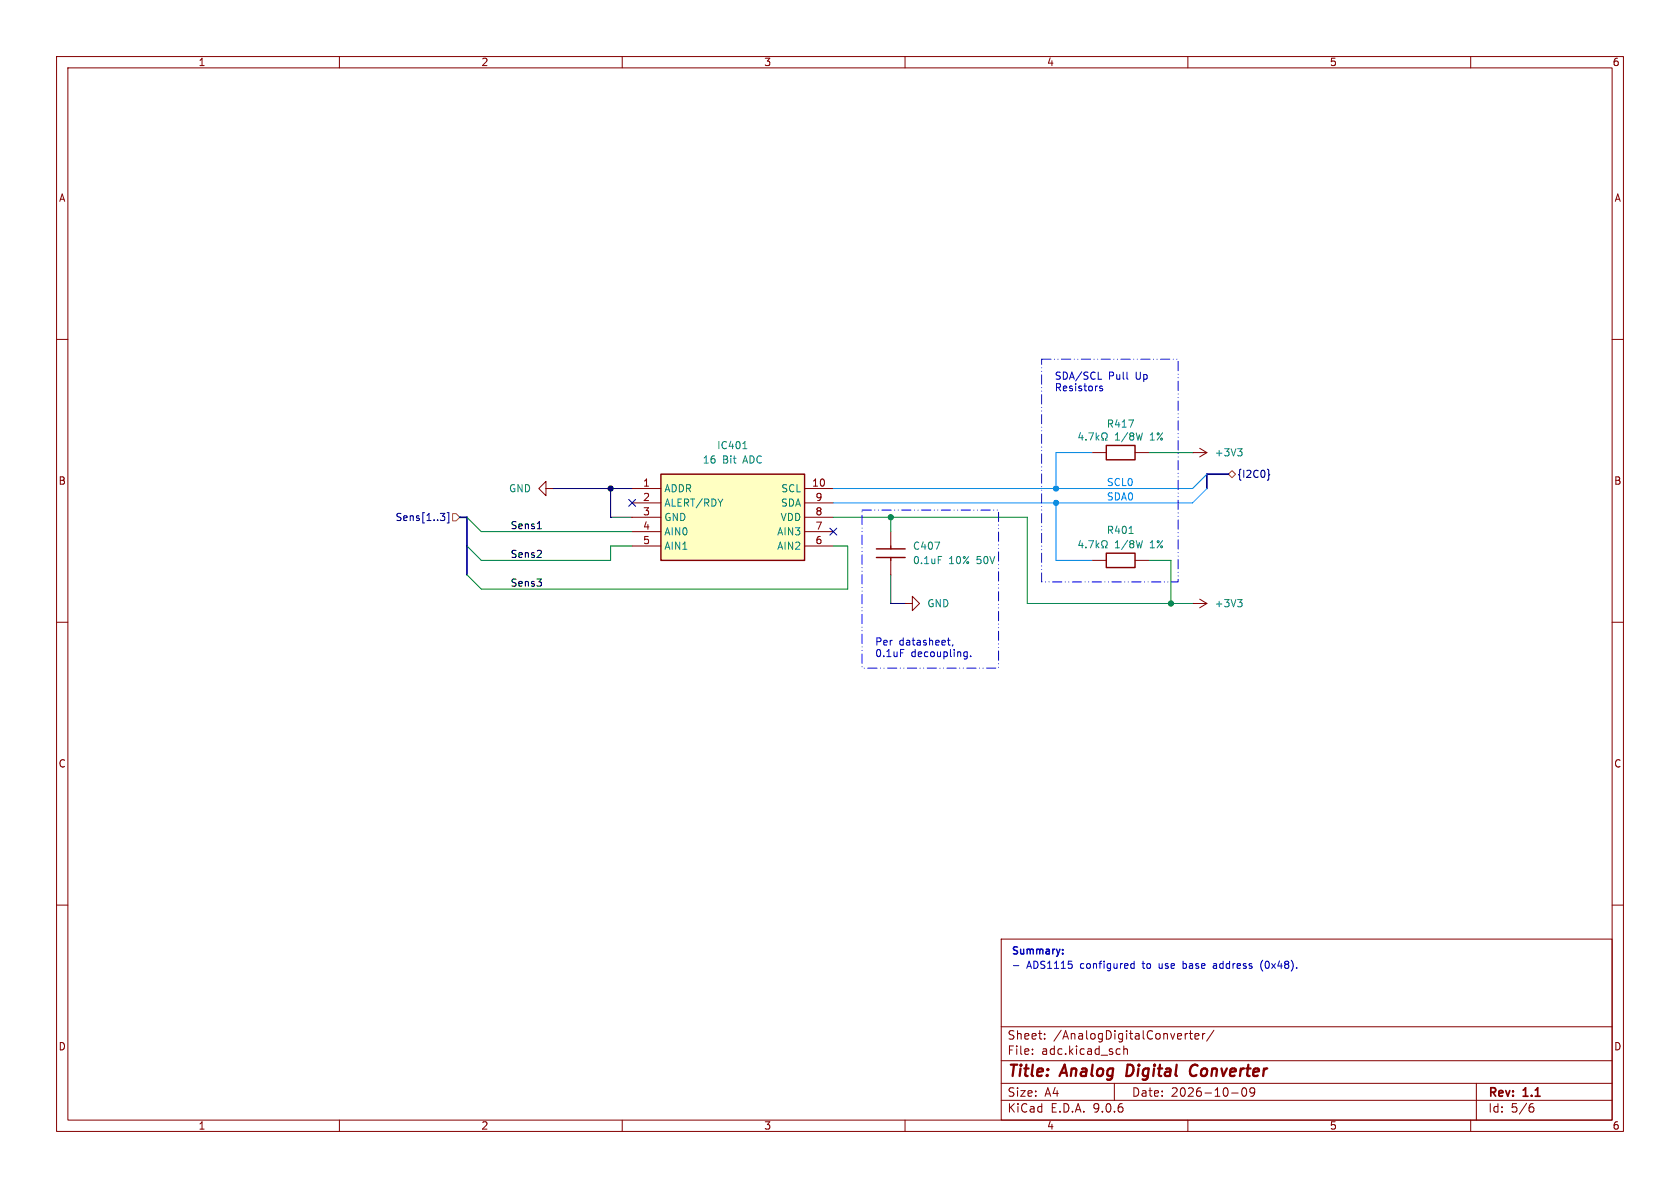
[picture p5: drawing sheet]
(kicad_sch
 (version 20250114)
 (generator "eeschema")
 (generator_version "9.0")
 (paper "A4")
 (title_block
  (title "Analog Digital Converter")
  (date "2026-10-09")
  (rev "1.1"))
 (lib_symbols
  (symbol "0805W8F4701T5E_1"
   (pin_numbers (hide yes))
   (pin_names (hide yes)) (exclude_from_sim no) (in_bom yes) (on_board yes)
   (property "Reference" "R" (at -3.556 7.112 0) (effects (font (size 1.27 1.27)) (justify left top)))
   (property "Value" "4.7kΩ 1/8W 1%" (at -3.556 4.572 0) (effects (font (size 1.27 1.27)) (justify left top)))
   (property "Footprint" "JLCPCB Basic:RESC2013X65N" (at 13.97 -96.19 0) (effects (font (size 1.27 1.27)) (justify left top) (hide yes)))
   (property "Datasheet" "" (at 13.97 -196.19 0) (effects (font (size 1.27 1.27)) (justify left top) (hide yes)))
   (property "Description" "Resistor SMD 4.7kΩ 1/8W 1% 150V" (at 5.08 -3.302 0) (effects (font (size 1.27 1.27)) (hide yes)))
   (property "Height" "0.65" (at 13.97 -396.19 0) (effects (font (size 1.27 1.27)) (justify left top) (hide yes)))
   (property "Mouser Part Number" "303-0805W8F4701T5E" (at 13.97 -496.19 0) (effects (font (size 1.27 1.27)) (justify left top) (hide yes)))
   (property "Mouser Price/Stock" "https://au.mouser.com/ProductDetail/Royalohm/0805W8F4701T5E?qs=e8oIoAS2J1RsbupGwbBZOQ%3D%3D" (at 13.97 -596.19 0) (effects (font (size 1.27 1.27)) (justify left top) (hide yes)))
   (property "Manufacturer" "UNI-ROYAL(Uniroyal Elec)" (at 13.97 -696.19 0) (effects (font (size 1.27 1.27)) (justify left top) (hide yes)))
   (property "Manufacturer Part No" "0805W8F4701T5E" (at 13.97 -796.19 0) (effects (font (size 1.27 1.27)) (justify left top) (hide yes)))
   (property "Package" "0805" (at 5.334 -7.62 0) (effects (font (size 1.27 1.27)) (hide yes)))
   (property "JLCPCB Part #" " C17673" (at 5.334 -5.588 0) (effects (font (size 1.27 1.27)) (hide yes)))
   (property "Part Type" "Basic" (at 5.588 -9.906 0) (effects (font (size 1.27 1.27)) (hide yes)))
   (symbol "0805W8F4701T5E_1_1_1"
    (rectangle (start 2.54 1.27) (end 7.62 -1.27) (stroke (width 0.254) (type solid)) (fill (type none)))
    (pin passive line (at 0 0 0) (length 2.54) (name "1" (effects (font (size 1.27 1.27)))) (number "1" (effects (font (size 1.27 1.27)))))
    (pin passive line (at 10.16 0 180) (length 2.54) (name "2" (effects (font (size 1.27 1.27)))) (number "2" (effects (font (size 1.27 1.27))))))
   (embedded_fonts no))
  (symbol "JLCPCB Basic:0805W8F4701T5E"
   (pin_numbers (hide yes))
   (pin_names (hide yes)) (exclude_from_sim no) (in_bom yes) (on_board yes)
   (property "Reference" "R" (at -3.556 7.112 0) (effects (font (size 1.27 1.27)) (justify left top)))
   (property "Value" "4.7kΩ 1/8W 1%" (at -3.556 4.572 0) (effects (font (size 1.27 1.27)) (justify left top)))
   (property "Footprint" "JLCPCB Basic:RESC2013X65N" (at 13.97 -96.19 0) (effects (font (size 1.27 1.27)) (justify left top) (hide yes)))
   (property "Datasheet" "" (at 13.97 -196.19 0) (effects (font (size 1.27 1.27)) (justify left top) (hide yes)))
   (property "Description" "Resistor SMD 4.7kΩ 1/8W 1% 150V" (at 5.08 -3.302 0) (effects (font (size 1.27 1.27)) (hide yes)))
   (property "Height" "0.65" (at 13.97 -396.19 0) (effects (font (size 1.27 1.27)) (justify left top) (hide yes)))
   (property "Mouser Part Number" "303-0805W8F4701T5E" (at 13.97 -496.19 0) (effects (font (size 1.27 1.27)) (justify left top) (hide yes)))
   (property "Mouser Price/Stock" "https://au.mouser.com/ProductDetail/Royalohm/0805W8F4701T5E?qs=e8oIoAS2J1RsbupGwbBZOQ%3D%3D" (at 13.97 -596.19 0) (effects (font (size 1.27 1.27)) (justify left top) (hide yes)))
   (property "Manufacturer" "UNI-ROYAL(Uniroyal Elec)" (at 13.97 -696.19 0) (effects (font (size 1.27 1.27)) (justify left top) (hide yes)))
   (property "Manufacturer Part No" "0805W8F4701T5E" (at 13.97 -796.19 0) (effects (font (size 1.27 1.27)) (justify left top) (hide yes)))
   (property "Package" "0805" (at 5.334 -7.62 0) (effects (font (size 1.27 1.27)) (hide yes)))
   (property "JLCPCB Part #" " C17673" (at 5.334 -5.588 0) (effects (font (size 1.27 1.27)) (hide yes)))
   (property "Part Type" "Basic" (at 5.588 -9.906 0) (effects (font (size 1.27 1.27)) (hide yes)))
   (symbol "0805W8F4701T5E_1_1"
    (rectangle (start 2.54 1.27) (end 7.62 -1.27) (stroke (width 0.254) (type solid)) (fill (type none)))
    (pin passive line (at 0 0 0) (length 2.54) (name "1" (effects (font (size 1.27 1.27)))) (number "1" (effects (font (size 1.27 1.27)))))
    (pin passive line (at 10.16 0 180) (length 2.54) (name "2" (effects (font (size 1.27 1.27)))) (number "2" (effects (font (size 1.27 1.27))))))
   (embedded_fonts no))
  (symbol "JLCPCB Basic:CC0603KRX7R9BB104"
   (pin_numbers (hide yes))
   (pin_names (hide yes)) (exclude_from_sim no) (in_bom yes) (on_board yes)
   (property "Reference" "C" (at -3.81 7.874 0) (effects (font (size 1.27 1.27)) (justify left top)))
   (property "Value" "0.1uF 10% 50V" (at -3.81 5.334 0) (effects (font (size 1.27 1.27)) (justify left top)))
   (property "Footprint" "JLCPCB Basic:CAPC1608X90N" (at 8.89 -96.19 0) (effects (font (size 1.27 1.27)) (justify left top) (hide yes)))
   (property "Datasheet" "https://componentsearchengine.com/Datasheets/2/CC0603KRX7R9BB104.pdf" (at 8.89 -196.19 0) (effects (font (size 1.27 1.27)) (justify left top) (hide yes)))
   (property "Description" "Capacitor Ceramic, 0.1uF, 50V, 0603, 10%, X7R" (at 3.81 -5.08 0) (effects (font (size 1.27 1.27)) (hide yes)))
   (property "Height" "0.9" (at 8.89 -396.19 0) (effects (font (size 1.27 1.27)) (justify left top) (hide yes)))
   (property "Mouser Part Number" "603-CC603KRX7R9BB104" (at 8.89 -496.19 0) (effects (font (size 1.27 1.27)) (justify left top) (hide yes)))
   (property "Mouser Price/Stock" "https://au.mouser.com/ProductDetail/YAGEO/CC0603KRX7R9BB104?qs=vTakOoo5QyLvVCYM2ge8LQ%3D%3D" (at 8.89 -596.19 0) (effects (font (size 1.27 1.27)) (justify left top) (hide yes)))
   (property "Manufacturer" "YAGEO" (at 8.89 -696.19 0) (effects (font (size 1.27 1.27)) (justify left top) (hide yes)))
   (property "Manufacturer Part No" "CC0603KRX7R9BB104" (at 8.89 -796.19 0) (effects (font (size 1.27 1.27)) (justify left top) (hide yes)))
   (property "JLCPCB Part #" "C14663" (at 3.556 -7.62 0) (effects (font (size 1.27 1.27)) (hide yes)))
   (property "Package" "0603" (at 3.556 -9.906 0) (effects (font (size 1.27 1.27)) (hide yes)))
   (property "Part Type" "Basic" (at 3.81 -12.192 0) (effects (font (size 1.27 1.27)) (hide yes)))
   (symbol "CC0603KRX7R9BB104_1_1"
    (polyline (pts (xy 2.54 0) (xy 3.048 0)) (stroke (width 0.254) (type default)) (fill (type none)))
    (polyline (pts (xy 3.048 2.54) (xy 3.048 -2.54)) (stroke (width 0.254) (type default)) (fill (type none)))
    (polyline (pts (xy 4.572 2.54) (xy 4.572 -2.54)) (stroke (width 0.254) (type default)) (fill (type none)))
    (polyline (pts (xy 4.572 0) (xy 5.08 0)) (stroke (width 0.254) (type default)) (fill (type none)))
    (pin passive line (at 0 0 0) (length 2.54) (name "1" (effects (font (size 1.27 1.27)))) (number "1" (effects (font (size 1.27 1.27)))))
    (pin passive line (at 7.62 0 180) (length 2.54) (name "2" (effects (font (size 1.27 1.27)))) (number "2" (effects (font (size 1.27 1.27))))))
   (embedded_fonts no))
  (symbol "TEXAS INSTRUMENTS ICs:ADS1115IDGST" (exclude_from_sim no) (in_bom yes) (on_board yes)
   (property "Reference" "IC" (at 5.08 7.874 0) (effects (font (size 1.27 1.27)) (justify left top)))
   (property "Value" "16 Bit ADC" (at 5.08 5.334 0) (effects (font (size 1.27 1.27)) (justify left top)))
   (property "Footprint" "TEXAS INSTRUMENTS ADCs:SOP50P490X110-10N" (at 31.75 -94.92 0) (effects (font (size 1.27 1.27)) (justify left top) (hide yes)))
   (property "Datasheet" "https://datasheet.datasheetarchive.com/originals/distributors/Datasheets-SFU2/DSASFU100025989.pdf" (at 31.75 -194.92 0) (effects (font (size 1.27 1.27)) (justify left top) (hide yes)))
   (property "Description" "ADC 16-Bit, 4-Ch" (at 18.288 -16.51 0) (effects (font (size 1.27 1.27)) (hide yes)))
   (property "Height" "1.1" (at 31.75 -394.92 0) (effects (font (size 1.27 1.27)) (justify left top) (hide yes)))
   (property "Mouser Part Number" "595-ADS1115IDGST" (at 31.75 -494.92 0) (effects (font (size 1.27 1.27)) (justify left top) (hide yes)))
   (property "Mouser Price/Stock" "https://www.mouser.co.uk/ProductDetail/Texas-Instruments/ADS1115IDGST?qs=6805eV47HhY3JIwOhQ2zog%3D%3D" (at 31.75 -594.92 0) (effects (font (size 1.27 1.27)) (justify left top) (hide yes)))
   (property "Manufacturer" "Texas Instruments" (at 31.75 -694.92 0) (effects (font (size 1.27 1.27)) (justify left top) (hide yes)))
   (property "Manufacturer Part No" "ADS1115IDGST" (at 31.75 -794.92 0) (effects (font (size 1.27 1.27)) (justify left top) (hide yes)))
   (property "JLCPCB Part #" "C468683" (at 18.288 -21.336 0) (effects (font (size 1.27 1.27)) (hide yes)))
   (property "Package" "VSSOP-10-0.5mm" (at 18.288 -19.05 0) (effects (font (size 1.27 1.27)) (hide yes)))
   (property "Part Type" "Extended" (at 18.542 -23.622 0) (effects (font (size 1.27 1.27)) (hide yes)))
   (symbol "ADS1115IDGST_1_1"
    (rectangle (start 5.08 2.54) (end 30.48 -12.7) (stroke (width 0.254) (type default)) (fill (type background)))
    (pin passive line (at 0 0 0) (length 5.08) (name "ADDR" (effects (font (size 1.27 1.27)))) (number "1" (effects (font (size 1.27 1.27)))))
    (pin passive line (at 0 -2.54 0) (length 5.08) (name "ALERT/RDY" (effects (font (size 1.27 1.27)))) (number "2" (effects (font (size 1.27 1.27)))))
    (pin passive line (at 0 -5.08 0) (length 5.08) (name "GND" (effects (font (size 1.27 1.27)))) (number "3" (effects (font (size 1.27 1.27)))))
    (pin passive line (at 0 -7.62 0) (length 5.08) (name "AIN0" (effects (font (size 1.27 1.27)))) (number "4" (effects (font (size 1.27 1.27)))))
    (pin passive line (at 0 -10.16 0) (length 5.08) (name "AIN1" (effects (font (size 1.27 1.27)))) (number "5" (effects (font (size 1.27 1.27)))))
    (pin passive line (at 35.56 0 180) (length 5.08) (name "SCL" (effects (font (size 1.27 1.27)))) (number "10" (effects (font (size 1.27 1.27)))))
    (pin passive line (at 35.56 -2.54 180) (length 5.08) (name "SDA" (effects (font (size 1.27 1.27)))) (number "9" (effects (font (size 1.27 1.27)))))
    (pin passive line (at 35.56 -5.08 180) (length 5.08) (name "VDD" (effects (font (size 1.27 1.27)))) (number "8" (effects (font (size 1.27 1.27)))))
    (pin passive line (at 35.56 -7.62 180) (length 5.08) (name "AIN3" (effects (font (size 1.27 1.27)))) (number "7" (effects (font (size 1.27 1.27)))))
    (pin passive line (at 35.56 -10.16 180) (length 5.08) (name "AIN2" (effects (font (size 1.27 1.27)))) (number "6" (effects (font (size 1.27 1.27))))))
   (embedded_fonts no))
  (symbol "power:+3V3"
   (power)
   (pin_numbers (hide yes))
   (pin_names
    (offset 0) (hide yes)) (exclude_from_sim no) (in_bom yes) (on_board yes)
   (property "Reference" "#PWR" (at 0 -3.81 0) (effects (font (size 1.27 1.27)) (hide yes)))
   (property "Value" "+3V3" (at 0 3.556 0) (effects (font (size 1.27 1.27))))
   (property "Footprint" "" (at 0 0 0) (effects (font (size 1.27 1.27)) (hide yes)))
   (property "Datasheet" "" (at 0 0 0) (effects (font (size 1.27 1.27)) (hide yes)))
   (property "Description" "Power symbol creates a global label with name \"+3V3\"" (at 0 0 0) (effects (font (size 1.27 1.27)) (hide yes)))
   (symbol "+3V3_0_1"
    (polyline (pts (xy -0.762 1.27) (xy 0 2.54)) (stroke (width 0) (type default)) (fill (type none)))
    (polyline (pts (xy 0 2.54) (xy 0.762 1.27)) (stroke (width 0) (type default)) (fill (type none)))
    (polyline (pts (xy 0 0) (xy 0 2.54)) (stroke (width 0) (type default)) (fill (type none))))
   (symbol "+3V3_1_1"
    (pin power_in line (at 0 0 90) (length 0) (name "~" (effects (font (size 1.27 1.27)))) (number "1" (effects (font (size 1.27 1.27))))))
   (embedded_fonts no))
  (symbol "power:GND"
   (power)
   (pin_numbers (hide yes))
   (pin_names
    (offset 0) (hide yes)) (exclude_from_sim no) (in_bom yes) (on_board yes)
   (property "Reference" "#PWR" (at 0 -6.35 0) (effects (font (size 1.27 1.27)) (hide yes)))
   (property "Value" "GND" (at 0 -3.81 0) (effects (font (size 1.27 1.27))))
   (property "Footprint" "" (at 0 0 0) (effects (font (size 1.27 1.27)) (hide yes)))
   (property "Datasheet" "" (at 0 0 0) (effects (font (size 1.27 1.27)) (hide yes)))
   (property "Description" "Power symbol creates a global label with name \"GND\" , ground" (at 0 0 0) (effects (font (size 1.27 1.27)) (hide yes)))
   (symbol "GND_0_1"
    (polyline (pts (xy 0 0) (xy 0 -1.27) (xy 1.27 -1.27) (xy 0 -2.54) (xy -1.27 -1.27) (xy 0 -1.27)) (stroke (width 0) (type default)) (fill (type none))))
   (symbol "GND_1_1"
    (pin power_in line (at 0 0 270) (length 0) (name "~" (effects (font (size 1.27 1.27)))) (number "1" (effects (font (size 1.27 1.27))))))
   (embedded_fonts no)))
 (text_box "SDA/SCL Pull Up \nResistors"
  (exclude_from_sim no)
  (at 185.42 64.77 0)
  (size 20.32 6.35)
  (margins 0.9525 0.9525 0.9525 0.9525)
  (stroke (width -0.0001) (type solid))
  (fill (type none))
  (effects (font (size 1.27 1.27)) (justify left top)))
 (text_box ""
  (exclude_from_sim no)
  (at 184.15 63.5 0)
  (size 24.13 39.37)
  (margins 0.9525 0.9525 0.9525 0.9525)
  (stroke (width 0.15) (type dash_dot_dot) (color 0 0 255 1))
  (fill (type none))
  (effects (font (size 1.27 1.27)) (justify left top)))
 (text_box "- ADS1115 configured to use base address (0x48)."
  (exclude_from_sim no)
  (at 177.8 168.91 0)
  (size 104.14 11.43)
  (margins 0.9525 0.9525 0.9525 0.9525)
  (stroke (width -0.0001) (type solid))
  (fill (type none))
  (effects (font (size 1.27 1.27)) (justify left top)))
 (text_box "Per datasheet, 0.1uF decoupling."
  (exclude_from_sim no)
  (at 153.67 111.76 0)
  (size 20.32 6.35)
  (margins 0.9525 0.9525 0.9525 0.9525)
  (stroke (width -0.0001) (type solid))
  (fill (type none))
  (effects (font (size 1.27 1.27)) (justify left top)))
 (text_box ""
  (exclude_from_sim no)
  (at 152.4 90.17 0)
  (size 24.13 27.94)
  (margins 0.9525 0.9525 0.9525 0.9525)
  (stroke (width 0.15) (type dash_dot_dot) (color 0 0 255 1))
  (fill (type none))
  (effects (font (size 1.27 1.27)) (justify left top)))
 (text_box "Summary:"
  (exclude_from_sim no)
  (at 177.8 166.37 0)
  (size 20.32 3.81)
  (margins 0.9525 0.9525 0.9525 0.9525)
  (stroke (width -0.0001) (type solid))
  (fill (type none))
  (effects (font (size 1.27 1.27) (thickness 0.254)
    (bold yes)) (justify left top)))
 (junction
  (at 157.48 91.44)
  (diameter 0)
  (color 0 0 0 0))
 (junction
  (at 107.95 86.36)
  (diameter 0)
  (color 0 0 0 0))
 (junction
  (at 186.69 88.9)
  (diameter 0)
  (color 0 0 0 0))
 (junction
  (at 186.69 86.36)
  (diameter 0)
  (color 0 0 0 0))
 (junction
  (at 207.01 106.68)
  (diameter 0)
  (color 0 0 0 0))
 (no_connect
  (at 111.76 88.9))
 (no_connect
  (at 147.32 93.98))
 (bus_entry
  (at 213.36 86.36)
  (size -2.54 2.54)
  (stroke (width 0) (type default)))
 (bus_entry
  (at 82.55 96.52)
  (size 2.54 2.54)
  (stroke (width 0) (type default)))
 (bus_entry
  (at 82.55 91.44)
  (size 2.54 2.54)
  (stroke (width 0) (type default)))
 (bus_entry
  (at 213.36 83.82)
  (size -2.54 2.54)
  (stroke (width 0) (type default)))
 (bus_entry
  (at 82.55 101.6)
  (size 2.54 2.54)
  (stroke (width 0) (type default)))
 (wire
  (pts (xy 85.09 104.14) (xy 149.86 104.14))
  (stroke (width 0) (type default)))
 (wire
  (pts (xy 111.76 91.44) (xy 107.95 91.44))
  (stroke (width 0) (type default)))
 (bus
  (pts (xy 217.17 83.82) (xy 213.36 83.82))
  (stroke (width 0) (type default)))
 (wire
  (pts (xy 207.01 106.68) (xy 207.01 99.06))
  (stroke (width 0) (type default)))
 (wire
  (pts (xy 157.48 91.44) (xy 181.61 91.44))
  (stroke (width 0) (type default)))
 (bus
  (pts (xy 82.55 96.52) (xy 82.55 101.6))
  (stroke (width 0) (type default)))
 (wire
  (pts (xy 186.69 99.06) (xy 186.69 88.9))
  (stroke (width 0) (type default)))
 (wire
  (pts (xy 107.95 91.44) (xy 107.95 86.36))
  (stroke (width 0) (type default)))
 (wire
  (pts (xy 186.69 86.36) (xy 210.82 86.36))
  (stroke (width 0) (type default)))
 (wire
  (pts (xy 147.32 91.44) (xy 157.48 91.44))
  (stroke (width 0) (type default)))
 (wire
  (pts (xy 186.69 88.9) (xy 210.82 88.9))
  (stroke (width 0) (type default)))
 (wire
  (pts (xy 147.32 88.9) (xy 186.69 88.9))
  (stroke (width 0) (type default)))
 (wire
  (pts (xy 97.79 86.36) (xy 107.95 86.36))
  (stroke (width 0) (type default)))
 (bus
  (pts (xy 81.28 91.44) (xy 82.55 91.44))
  (stroke (width 0) (type default)))
 (wire
  (pts (xy 157.48 106.68) (xy 160.02 106.68))
  (stroke (width 0) (type default)))
 (wire
  (pts (xy 107.95 86.36) (xy 111.76 86.36))
  (stroke (width 0) (type default)))
 (wire
  (pts (xy 149.86 104.14) (xy 149.86 96.52))
  (stroke (width 0) (type default)))
 (wire
  (pts (xy 147.32 96.52) (xy 149.86 96.52))
  (stroke (width 0) (type default)))
 (wire
  (pts (xy 193.04 99.06) (xy 186.69 99.06))
  (stroke (width 0) (type default)))
 (wire
  (pts (xy 181.61 106.68) (xy 207.01 106.68))
  (stroke (width 0) (type default)))
 (wire
  (pts (xy 207.01 106.68) (xy 210.82 106.68))
  (stroke (width 0) (type default)))
 (wire
  (pts (xy 107.95 96.52) (xy 107.95 99.06))
  (stroke (width 0) (type default)))
 (wire
  (pts (xy 181.61 91.44) (xy 181.61 106.68))
  (stroke (width 0) (type default)))
 (bus
  (pts (xy 213.36 83.82) (xy 213.36 86.36))
  (stroke (width 0) (type default)))
 (wire
  (pts (xy 157.48 101.6) (xy 157.48 106.68))
  (stroke (width 0) (type default)))
 (wire
  (pts (xy 147.32 86.36) (xy 186.69 86.36))
  (stroke (width 0) (type default)))
 (wire
  (pts (xy 85.09 99.06) (xy 107.95 99.06))
  (stroke (width 0) (type default)))
 (wire
  (pts (xy 111.76 96.52) (xy 107.95 96.52))
  (stroke (width 0) (type default)))
 (wire
  (pts (xy 207.01 99.06) (xy 203.2 99.06))
  (stroke (width 0) (type default)))
 (bus
  (pts (xy 82.55 91.44) (xy 82.55 96.52))
  (stroke (width 0) (type default)))
 (wire
  (pts (xy 85.09 93.98) (xy 111.76 93.98))
  (stroke (width 0) (type default)))
 (wire
  (pts (xy 157.48 91.44) (xy 157.48 93.98))
  (stroke (width 0) (type default)))
 (wire
  (pts (xy 186.69 80.01) (xy 186.69 86.36))
  (stroke (width 0) (type default)))
 (wire
  (pts (xy 210.82 80.01) (xy 203.2 80.01))
  (stroke (width 0) (type default)))
 (wire
  (pts (xy 193.04 80.01) (xy 186.69 80.01))
  (stroke (width 0) (type default)))
 (label "SCL0"
  (at 195.58 86.36 0)
  (effects (font (size 1.27 1.27)) (justify left bottom)))
 (label "SDA0"
  (at 195.58 88.9 0)
  (effects (font (size 1.27 1.27)) (justify left bottom)))
 (label "Sens3"
  (at 90.17 104.14 0)
  (effects (font (size 1.27 1.27)) (justify left bottom)))
 (label "Sens2"
  (at 90.17 99.06 0)
  (effects (font (size 1.27 1.27)) (justify left bottom)))
 (label "Sens1"
  (at 90.17 93.98 0)
  (effects (font (size 1.27 1.27)) (justify left bottom)))
 (hierarchical_label "Sens[1..3]"
  (shape input)
  (at 81.28 91.44 180)
  (effects (font (size 1.27 1.27)) (justify right)))
 (hierarchical_label "{I2C0}"
  (shape bidirectional)
  (at 217.17 83.82 0)
  (effects (font (size 1.27 1.27)) (justify left)))
 (symbol
  (lib_id "power:GND")
  (at 160.02 106.68 90)
  (unit 1)
  (exclude_from_sim no)
  (in_bom yes)
  (on_board yes)
  (dnp no)
  (fields_autoplaced yes)
  (property "Reference" "#PWR0401" (at 166.37 106.68 0) (effects (font (size 1.27 1.27)) (hide yes)))
  (property "Value" "GND" (at 163.83 106.6799 90) (effects (font (size 1.27 1.27)) (justify right)))
  (property "Footprint" "" (at 160.02 106.68 0) (effects (font (size 1.27 1.27)) (hide yes)))
  (property "Datasheet" "" (at 160.02 106.68 0) (effects (font (size 1.27 1.27)) (hide yes)))
  (property "Description" "Power symbol creates a global label with name \"GND\" , ground" (at 160.02 106.68 0) (effects (font (size 1.27 1.27)) (hide yes)))
  (pin "1"))
 (symbol
  (lib_id "JLCPCB Basic:CC0603KRX7R9BB104")
  (at 157.48 101.6 90)
  (unit 1)
  (exclude_from_sim no)
  (in_bom yes)
  (on_board yes)
  (dnp no)
  (fields_autoplaced yes)
  (property "Reference" "C407" (at 161.29 96.5199 90) (effects (font (size 1.27 1.27)) (justify right)))
  (property "Value" "0.1uF 10% 50V" (at 161.29 99.0599 90) (effects (font (size 1.27 1.27)) (justify right)))
  (property "Footprint" "JLCPCB Basic:CAPC1608X90N" (at 253.67 92.71 0) (effects (font (size 1.27 1.27)) (justify left top) (hide yes)))
  (property "Datasheet" "https://componentsearchengine.com/Datasheets/2/CC0603KRX7R9BB104.pdf" (at 353.67 92.71 0) (effects (font (size 1.27 1.27)) (justify left top) (hide yes)))
  (property "Description" "Capacitor Ceramic, 0.1uF, 50V, 0603, 10%, X7R" (at 162.56 97.79 0) (effects (font (size 1.27 1.27)) (hide yes)))
  (property "Height" "0.9" (at 553.67 92.71 0) (effects (font (size 1.27 1.27)) (justify left top) (hide yes)))
  (property "Mouser Part Number" "603-CC603KRX7R9BB104" (at 653.67 92.71 0) (effects (font (size 1.27 1.27)) (justify left top) (hide yes)))
  (property "Mouser Price/Stock" "https://au.mouser.com/ProductDetail/YAGEO/CC0603KRX7R9BB104?qs=vTakOoo5QyLvVCYM2ge8LQ%3D%3D" (at 753.67 92.71 0) (effects (font (size 1.27 1.27)) (justify left top) (hide yes)))
  (property "Manufacturer_Name" "YAGEO" (at 853.67 92.71 0) (effects (font (size 1.27 1.27)) (justify left top) (hide yes)))
  (property "Manufacturer_Part_Number" "CC0603KRX7R9BB104" (at 953.67 92.71 0) (effects (font (size 1.27 1.27)) (justify left top) (hide yes)))
  (property "JLCPCB Part #" "C14663" (at 165.1 98.044 0) (effects (font (size 1.27 1.27)) (hide yes)))
  (property "Package" "0603" (at 167.386 98.044 0) (effects (font (size 1.27 1.27)) (hide yes)))
  (property "Part Type" "Basic" (at 169.672 97.79 0) (effects (font (size 1.27 1.27)) (hide yes)))
  (property "PCB_Hint" "Decoupling, close as possible to ADS1115 VDD" (at 157.48 101.6 90) (effects (font (size 1.27 1.27)) (hide yes)))
  (property "Manufacturer" "YAGEO" (at 853.67 92.71 0) (effects (font (size 1.27 1.27)) (justify left top) (hide yes)))
  (property "Manufacturer Part No" "CC0603KRX7R9BB104" (at 953.67 92.71 0) (effects (font (size 1.27 1.27)) (justify left top) (hide yes)))
  (pin "2")
  (pin "1"))
 (symbol
  (lib_id "TEXAS INSTRUMENTS ICs:ADS1115IDGST")
  (at 111.76 86.36 0)
  (unit 1)
  (exclude_from_sim no)
  (in_bom yes)
  (on_board yes)
  (dnp no)
  (fields_autoplaced yes)
  (property "Reference" "IC401" (at 129.54 78.74 0) (effects (font (size 1.27 1.27))))
  (property "Value" "16 Bit ADC" (at 129.54 81.28 0) (effects (font (size 1.27 1.27))))
  (property "Footprint" "TEXAS INSTRUMENTS ICs:SOP50P490X110-10N" (at 143.51 181.28 0) (effects (font (size 1.27 1.27)) (justify left top) (hide yes)))
  (property "Datasheet" "https://datasheet.datasheetarchive.com/originals/distributors/Datasheets-SFU2/DSASFU100025989.pdf" (at 143.51 281.28 0) (effects (font (size 1.27 1.27)) (justify left top) (hide yes)))
  (property "Description" "ADC 16-Bit, 4-Ch" (at 130.048 102.87 0) (effects (font (size 1.27 1.27)) (hide yes)))
  (property "Height" "1.1" (at 143.51 481.28 0) (effects (font (size 1.27 1.27)) (justify left top) (hide yes)))
  (property "Mouser Part Number" "595-ADS1115IDGST" (at 143.51 581.28 0) (effects (font (size 1.27 1.27)) (justify left top) (hide yes)))
  (property "Mouser Price/Stock" "https://www.mouser.co.uk/ProductDetail/Texas-Instruments/ADS1115IDGST?qs=6805eV47HhY3JIwOhQ2zog%3D%3D" (at 143.51 681.28 0) (effects (font (size 1.27 1.27)) (justify left top) (hide yes)))
  (property "Manufacturer" "Texas Instruments" (at 143.51 781.28 0) (effects (font (size 1.27 1.27)) (justify left top) (hide yes)))
  (property "Manufacturer Part No" "ADS1115IDGST" (at 143.51 881.28 0) (effects (font (size 1.27 1.27)) (justify left top) (hide yes)))
  (property "JLCPCB Part #" "C468683" (at 130.048 107.696 0) (effects (font (size 1.27 1.27)) (hide yes)))
  (property "Package" "VSSOP-10-0.5mm" (at 130.048 105.41 0) (effects (font (size 1.27 1.27)) (hide yes)))
  (property "Part Type" "Extended" (at 130.302 109.982 0) (effects (font (size 1.27 1.27)) (hide yes)))
  (pin "2")
  (pin "6")
  (pin "4")
  (pin "5")
  (pin "10")
  (pin "1")
  (pin "8")
  (pin "7")
  (pin "9")
  (pin "3"))
 (symbol
  (lib_name "0805W8F4701T5E_1")
  (lib_id "JLCPCB Basic:0805W8F4701T5E")
  (at 193.04 80.01 0)
  (unit 1)
  (exclude_from_sim no)
  (in_bom yes)
  (on_board yes)
  (dnp no)
  (property "Reference" "R417" (at 198.12 74.93 0) (effects (font (size 1.27 1.27))))
  (property "Value" "4.7kΩ 1/8W 1%" (at 198.12 77.216 0) (effects (font (size 1.27 1.27))))
  (property "Footprint" "JLCPCB Basic:RESC2013X65N" (at 207.01 176.2 0) (effects (font (size 1.27 1.27)) (justify left top) (hide yes)))
  (property "Datasheet" "" (at 207.01 276.2 0) (effects (font (size 1.27 1.27)) (justify left top) (hide yes)))
  (property "Description" "Resistor SMD 4.7kΩ 1/8W 1% 150V" (at 198.12 83.312 0) (effects (font (size 1.27 1.27)) (hide yes)))
  (property "Height" "0.65" (at 207.01 476.2 0) (effects (font (size 1.27 1.27)) (justify left top) (hide yes)))
  (property "Mouser Part Number" "303-0805W8F4701T5E" (at 207.01 576.2 0) (effects (font (size 1.27 1.27)) (justify left top) (hide yes)))
  (property "Mouser Price/Stock" "https://au.mouser.com/ProductDetail/Royalohm/0805W8F4701T5E?qs=e8oIoAS2J1RsbupGwbBZOQ%3D%3D" (at 207.01 676.2 0) (effects (font (size 1.27 1.27)) (justify left top) (hide yes)))
  (property "Manufacturer_Name" "UNI-ROYAL(Uniroyal Elec)" (at 207.01 776.2 0) (effects (font (size 1.27 1.27)) (justify left top) (hide yes)))
  (property "Manufacturer_Part_Number" "0805W8F4701T5E" (at 207.01 876.2 0) (effects (font (size 1.27 1.27)) (justify left top) (hide yes)))
  (property "Package" "0805" (at 198.374 87.63 0) (effects (font (size 1.27 1.27)) (hide yes)))
  (property "JLCPCB Part #" " C17673" (at 198.374 85.598 0) (effects (font (size 1.27 1.27)) (hide yes)))
  (property "Part Type" "Basic" (at 198.628 89.916 0) (effects (font (size 1.27 1.27)) (hide yes)))
  (property "Manufacturer" "UNI-ROYAL(Uniroyal Elec)" (at 207.01 776.2 0) (effects (font (size 1.27 1.27)) (justify left top) (hide yes)))
  (property "Manufacturer Part No" "0805W8F4701T5E" (at 207.01 876.2 0) (effects (font (size 1.27 1.27)) (justify left top) (hide yes)))
  (pin "1")
  (pin "2"))
 (symbol
  (lib_id "JLCPCB Basic:0805W8F4701T5E")
  (at 193.04 99.06 0)
  (unit 1)
  (exclude_from_sim no)
  (in_bom yes)
  (on_board yes)
  (dnp no)
  (property "Reference" "R401" (at 198.12 93.726 0) (effects (font (size 1.27 1.27))))
  (property "Value" "4.7kΩ 1/8W 1%" (at 198.12 96.266 0) (effects (font (size 1.27 1.27))))
  (property "Footprint" "JLCPCB Basic:RESC2013X65N" (at 207.01 195.25 0) (effects (font (size 1.27 1.27)) (justify left top) (hide yes)))
  (property "Datasheet" "" (at 207.01 295.25 0) (effects (font (size 1.27 1.27)) (justify left top) (hide yes)))
  (property "Description" "Resistor SMD 4.7kΩ 1/8W 1% 150V" (at 198.12 102.362 0) (effects (font (size 1.27 1.27)) (hide yes)))
  (property "Height" "0.65" (at 207.01 495.25 0) (effects (font (size 1.27 1.27)) (justify left top) (hide yes)))
  (property "Mouser Part Number" "303-0805W8F4701T5E" (at 207.01 595.25 0) (effects (font (size 1.27 1.27)) (justify left top) (hide yes)))
  (property "Mouser Price/Stock" "https://au.mouser.com/ProductDetail/Royalohm/0805W8F4701T5E?qs=e8oIoAS2J1RsbupGwbBZOQ%3D%3D" (at 207.01 695.25 0) (effects (font (size 1.27 1.27)) (justify left top) (hide yes)))
  (property "Manufacturer_Name" "UNI-ROYAL(Uniroyal Elec)" (at 207.01 795.25 0) (effects (font (size 1.27 1.27)) (justify left top) (hide yes)))
  (property "Manufacturer_Part_Number" "0805W8F4701T5E" (at 207.01 895.25 0) (effects (font (size 1.27 1.27)) (justify left top) (hide yes)))
  (property "Package" "0805" (at 198.374 106.68 0) (effects (font (size 1.27 1.27)) (hide yes)))
  (property "JLCPCB Part #" " C17673" (at 198.374 104.648 0) (effects (font (size 1.27 1.27)) (hide yes)))
  (property "Part Type" "Basic" (at 198.628 108.966 0) (effects (font (size 1.27 1.27)) (hide yes)))
  (property "Manufacturer" "UNI-ROYAL(Uniroyal Elec)" (at 207.01 795.25 0) (effects (font (size 1.27 1.27)) (justify left top) (hide yes)))
  (property "Manufacturer Part No" "0805W8F4701T5E" (at 207.01 895.25 0) (effects (font (size 1.27 1.27)) (justify left top) (hide yes)))
  (pin "1")
  (pin "2"))
 (symbol
  (lib_id "power:GND")
  (at 97.79 86.36 270)
  (unit 1)
  (exclude_from_sim no)
  (in_bom yes)
  (on_board yes)
  (dnp no)
  (fields_autoplaced yes)
  (property "Reference" "#PWR0502" (at 91.44 86.36 0) (effects (font (size 1.27 1.27)) (hide yes)))
  (property "Value" "GND" (at 93.98 86.3599 90) (effects (font (size 1.27 1.27)) (justify right)))
  (property "Footprint" "" (at 97.79 86.36 0) (effects (font (size 1.27 1.27)) (hide yes)))
  (property "Datasheet" "" (at 97.79 86.36 0) (effects (font (size 1.27 1.27)) (hide yes)))
  (property "Description" "Power symbol creates a global label with name \"GND\" , ground" (at 97.79 86.36 0) (effects (font (size 1.27 1.27)) (hide yes)))
  (pin "1"))
 (symbol
  (lib_id "power:+3V3")
  (at 210.82 106.68 270)
  (unit 1)
  (exclude_from_sim no)
  (in_bom yes)
  (on_board yes)
  (dnp no)
  (fields_autoplaced yes)
  (property "Reference" "#PWR0510" (at 207.01 106.68 0) (effects (font (size 1.27 1.27)) (hide yes)))
  (property "Value" "+3V3" (at 214.63 106.6799 90) (effects (font (size 1.27 1.27)) (justify left)))
  (property "Footprint" "" (at 210.82 106.68 0) (effects (font (size 1.27 1.27)) (hide yes)))
  (property "Datasheet" "" (at 210.82 106.68 0) (effects (font (size 1.27 1.27)) (hide yes)))
  (property "Description" "Power symbol creates a global label with name \"+3V3\"" (at 210.82 106.68 0) (effects (font (size 1.27 1.27)) (hide yes)))
  (pin "1"))
 (symbol
  (lib_id "power:+3V3")
  (at 210.82 80.01 270)
  (unit 1)
  (exclude_from_sim no)
  (in_bom yes)
  (on_board yes)
  (dnp no)
  (fields_autoplaced yes)
  (property "Reference" "#PWR0506" (at 207.01 80.01 0) (effects (font (size 1.27 1.27)) (hide yes)))
  (property "Value" "+3V3" (at 214.63 80.0099 90) (effects (font (size 1.27 1.27)) (justify left)))
  (property "Footprint" "" (at 210.82 80.01 0) (effects (font (size 1.27 1.27)) (hide yes)))
  (property "Datasheet" "" (at 210.82 80.01 0) (effects (font (size 1.27 1.27)) (hide yes)))
  (property "Description" "Power symbol creates a global label with name \"+3V3\"" (at 210.82 80.01 0) (effects (font (size 1.27 1.27)) (hide yes)))
  (pin "1")))
